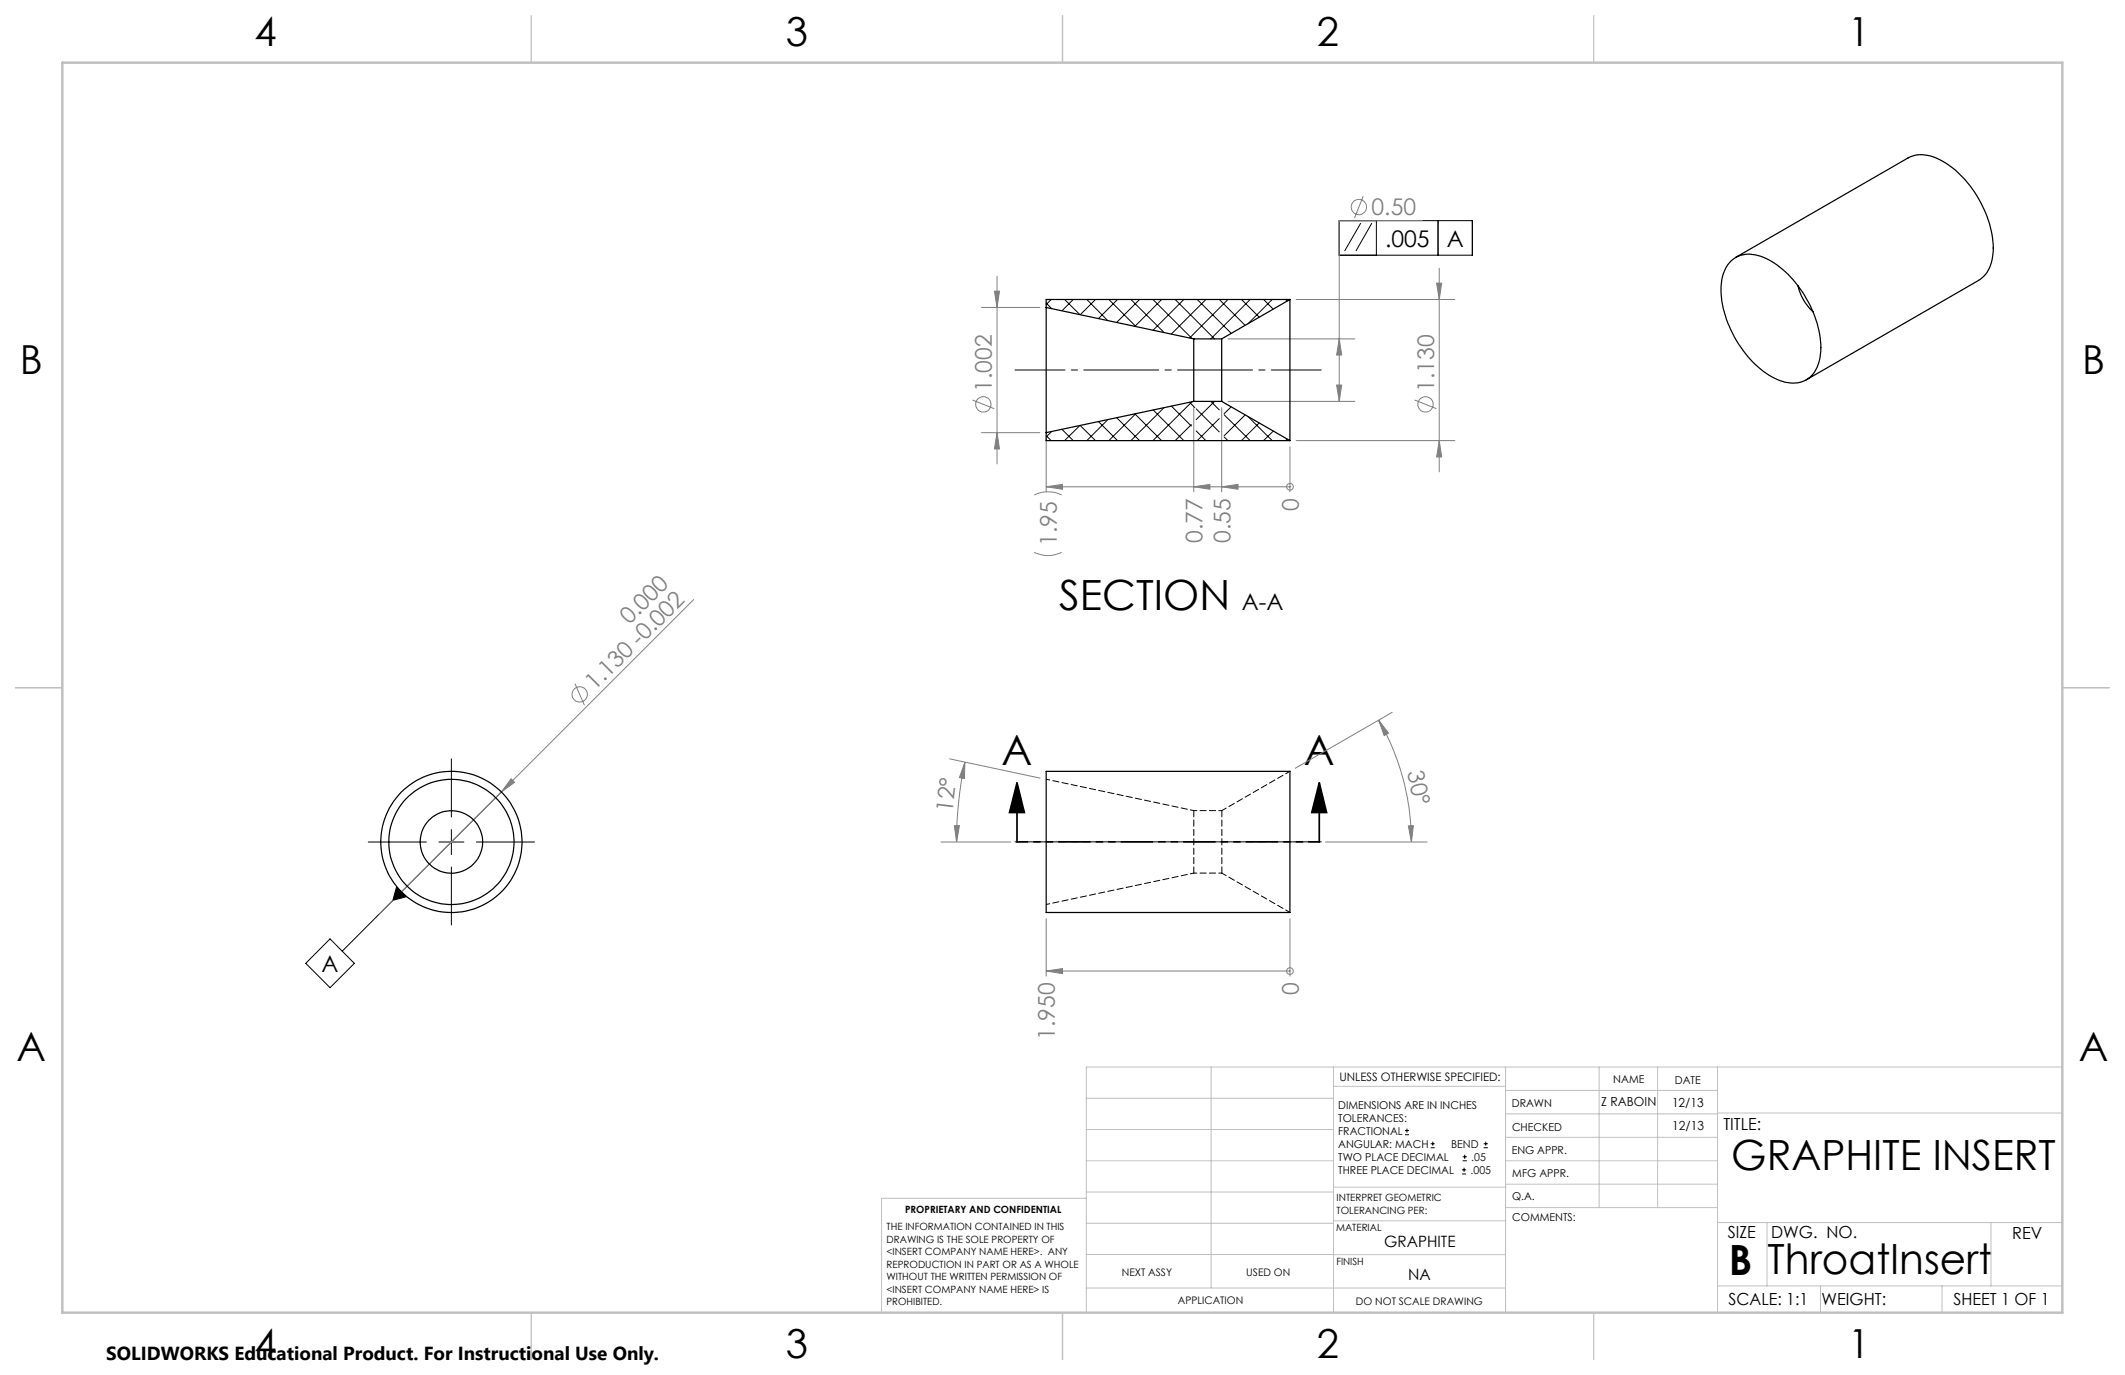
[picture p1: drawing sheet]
<svg xmlns="http://www.w3.org/2000/svg" width="432mm" height="279mm" viewBox="0 0 432 279" stroke-linecap="round" stroke-linejoin="round" font-family="sans-serif">
<g fill="none" stroke="#808080" stroke-width=".2">
<path d="M277 39.9l-1.8 4.4M202.1 59.2h1l-.5 3.3zM202.6 56.1v38.2M289 44.8h-16.9v36.8M291.9 57.5h1l-.4 3.4zM292.5 54.5v41.4M199.4 62.5h11.9M249.5 68.9h25.8M263.4 60.9h32.2M271.6 78.2h1l-.5 3.4zM272.1 68.9l.5 3.2h-1zM197.6 81.3l4.4 1.7"/>
<path d="M199.4 87.9h11.9M202.6 87.9l.5 3.3h-1zM212.6 89.2v10.7M212.6 98.9h49.5M212.6 98.9l3.3-.5v1zM242.6 82.8v17.1M242.6 98.9l3.3-.5v1zM248.2 82.8v17.1M248.2 98.9l3.4-.5v1zM249.5 81.6h25.8M262.1 98.9h.1M262.1 90.8v9.1"/>
<path d="M263.4 89.5h32.2M287.4 81.3l4.5 1.7M292.5 89.5l.4 3.4h-1zM210.1 112.2a6.1 6.1 0 0 0 5.6 0M210.1 100.6a6.4 6.4 0 0 1 5.6 0M116.8 138.9l1.9 4.4M140.9 121.8l-63.8 63.9M103.9 158.3l.7 .7-2.7 1.9zM193 154.2l18.3 3.9M196.1 154.9l-.1 3.3-1.1-.2zM196.1 154.9a78.9 78.9 0 0 0-1.7 16.2M280.1 146.3l2.1 2.7-.9 .5z"/>
<path d="M280.1 146.3a49.1 49.1 0 0 1 6.7 24.8M282.9 144.7l-19.7 11.4M191.2 171.1h14.2M193.9 167.8h1l-.5 3.3zM269.3 171.1h20.7M286.2 167.8h1l-.4 3.3zM212.6 186.7v11.6M212.6 197.3h49.5M212.6 197.3l3.3-.5v1zM262.1 197.3h.1M262.1 186.7v11.6"/>
<circle cx="276.1" cy="42.1" r="1.55"/>
<circle cx="199.8" cy="82.2" r="1.55"/>
<circle cx="262.1" cy="98.9" r=".68"/>
<circle cx="289.7" cy="82.2" r="1.55"/>
<circle cx="117.8" cy="141.1" r="1.55"/>
<circle cx="262.1" cy="197.3" r=".67"/>
</g>
<g fill="none" stroke="#000" stroke-width=".2">
<path d="M272.1 44.8h27.1v7.1h-27.1zM276.5 45.3l-3.3 5.7M278.8 45.3l-3.3 5.7M279.7 44.8v7.1M292.2 44.8v7.1M91.7 154.2v11.8M74.8 171.1h11.8M89.2 171.1h5.1M91.7 168.6v5M91.7 176.2v11.8M96.8 171.1h11.8M67.1 190.8l4.9 5-4.9 4.9-5-4.9z"/>
<path d="M80.6 180.2l2 2-2.8 .8zM81.6 181.2l-12.1 12.1M285.5 230.6h.8M285.5 229.7h.8M285.9 229.3v.9M290.7 233.2h.8M290.7 232.4h.8M291.1 232v.8M297.1 238.5h.8M297.1 237.7h.8M297.2 235.9h.9M297.2 235.1h.9"/>
<path d="M297.5 237.3v.8M297.6 234.6v.9M301.5 233.2h.8M301.5 232.4h.8M301.9 232v.8"/>
</g>
<path d="M206.7 159.1l1.4 6h-3zM206.7 159.1v12M268.1 159.1l1.5 6h-3zM268.1 159.1v12" fill="none" stroke="#000" stroke-width=".35"/>
<path d="M268.5 75.2h-62.2M268.5 171.1h-62.2" fill="none" stroke="#000" stroke-width=".2" stroke-dasharray="15.2 1.3 1.3 1.3" stroke-dashoffset="5.1"/>
<path d="M268.1 171.1h-61.4" fill="none" stroke="#000" stroke-width=".35" stroke-dasharray="6.3 1.3 1.3 1.3 1.3 1.3" stroke-dashoffset="4.2"/>
<g fill="none" stroke="#c0c0c0" stroke-width=".2">
<path d="M246.1 216.8v44.9M271 216.8v49.9M305.9 216.8v49.9M324.9 216.8v28.6M336.8 216.8v28.6M349 216.8v49.9M419.1 216.8h-198.4v49.9M220.7 235.9h50.3M220.7 229.5h50.3M220.7 223.2h50.3M271 220.7h34.9M305.9 231.1h43.1"/>
<path d="M305.9 226.3h43.1M305.9 221.6h43.1M305.9 235.9h43.1M349 226.2h70.1M220.7 248.6h50.3M220.7 242.2h50.3M220.7 254.9h50.3M220.7 243.5h-41.6v23.2M271 255h34.9M271 248.1h35M271 241.2h35M305.9 240.6h43.1"/>
<path d="M306 245.4h43M349 248.4h70.1M359.1 248.4v12.9M404.6 248.4v12.9M220.7 261.7h85.2M349 261.3h70.1M369.9 261.3v5.4M394.6 261.3v5.4"/>
</g>
<path d="M108 3.2v9.5M215.9 3.2v9.5M323.8 3.2v9.5M3.1 139.7h9.6M419.1 139.7h9.5M108 266.7v9.6M215.9 266.7v9.6M323.8 266.7v9.6" fill="none" stroke="#c0c0c0" stroke-width=".25"/>
<path d="M12.7 12.7h406.4v254h-406.4z" fill="none" stroke="#c0c0c0" stroke-width=".5"/>
<g fill="#000">
<path d="M80.6 180.2l2 2-2.8 .8z"/>
<path d="M268.1 159.1l1.5 6h-3zM206.7 159.1l1.4 6h-3z"/>
</g>
<g fill="#808080">
<path d="M212.6 197.3l3.3-.5v1z"/>
<path d="M103.9 158.3l.7 .7-2.7 1.9z"/>
<path d="M286.2 167.8h1l-.4 3.3zM280.1 146.3l2.1 2.7-.9 .5z"/>
<path d="M196.1 154.9l-.1 3.3-1.1-.2zM193.9 167.8h1l-.5 3.3z"/>
<path d="M248.2 98.9l3.4-.5v1zM242.6 98.9l3.3-.5v1zM212.6 98.9l3.3-.5v1z"/>
<path d="M272.1 68.9l.5 3.2h-1zM271.6 78.2h1l-.5 3.4z"/>
<path d="M291.9 57.5h1l-.4 3.4zM292.5 89.5l.4 3.4h-1zM202.1 59.2h1l-.5 3.3zM202.6 87.9l.5 3.3h-1z"/>
</g>
<g fill="none" stroke="#000" stroke-width=".25">
<path d="M351.7 53.1a5.8 5.8 0 0 1 6.6-.8 21 21 0 0 1 10.7 12.7 13.1 13.1 0 0 1 0 10.1 5.3 5.3 0 0 1-6.8 2.4 18.6 18.6 0 0 1-9.8-9 18.1 18.1 0 0 1-2.4-12.3l.8-2zM352.7 52.3l35-20.2a6.8 6.8 0 0 1 6.7 .5 22.2 22.2 0 0 1 10.4 15.1 10.4 10.4 0 0 1-1.3 8l-1.4 1.3-35.1 20.2M365.3 58.1h.1a10.1 10.1 0 0 0 3 5.3M212.6 62.5v25.4M212.6 62.5l30 6.4M242.6 68.9v12.7M242.6 68.9h5.6M248.2 68.9v12.7M262.1 60.9v28.6M262.1 60.9l-13.9 8M262.1 60.9h-49.5v1.6M212.6 87.9v1.6h49.5"/>
<path d="M242.6 81.6l-30 6.3M242.6 81.6h5.6M248.2 81.6l13.9 7.9M212.6 156.7h49.5v28.7h-49.5z"/>
<circle cx="91.7" cy="171.1" r="6.3"/>
<circle cx="91.7" cy="171.1" r="14.4"/>
<circle cx="91.7" cy="171.1" r="12.7"/>
</g>
<path d="M242.6 164.7v12.7M248.3 164.7v12.7" fill="none" stroke="#000" stroke-width=".2" stroke-dasharray="1.3 .6"/>
<path d="M262.1 156.7l-13.8 8M248.3 177.4l13.8 8" fill="none" stroke="#000" stroke-width=".2" stroke-dasharray="1.3 .6" stroke-dashoffset=".3"/>
<path d="M242.6 164.7l-30-6.4M242.6 177.4h5.7M248.3 164.7h-5.7M212.6 183.8l30-6.4" fill="none" stroke="#000" stroke-width=".2" stroke-dasharray="1.3 .6" stroke-dashoffset=".6"/>
<g fill="none" stroke="#000" stroke-width=".2">
<path d="M212.6 61.6l1.1 1.1M213.6 60.9l-1 1M216.3 60.9l3.1 3M218.1 60.9l-2.3 2.2M220.8 60.9l4.3 4.3M222.6 60.9l-3.1 3.1M225.3 60.9l5.5 5.5M227.1 60.9l-3.9 3.8M229.8 60.9l6.7 6.7M231.6 60.9l-4.7 4.6M234.3 60.9l7.9 7.9M236 60.9l-5.4 5.4"/>
<path d="M238.8 60.9l8 8M240.6 60.9l-6.3 6.2M243.3 60.9l6.9 6.8M245 60.9l-7 7M247.8 60.9l5.2 5.2M249.5 60.9l-7.8 7.8M252.3 60.9l3.6 3.6M254 60.9l-8 8M256.8 60.9l1.9 1.9M258.5 60.9l-4.9 4.9M261.2 60.9l.3 .3M212.6 88.5l1 1"/>
<path d="M213.7 87.7l-1.1 1.1M215.8 87.2l2.3 2.3M219.4 86.5l-3.1 3M219.5 86.5l3.1 3M223.2 85.7l3.9 3.8M225.1 85.3l-4.3 4.2M226.9 84.9l4.7 4.6M230.6 84.1l5.4 5.4M230.8 84l-5.5 5.5M234.3 83.3l6.3 6.2M236.5 82.8l-6.7 6.7M238 82.5l4.1 4.1"/>
<path d="M241.7 81.7l1.1 1.1M242.1 86.3l-3.3 3.2M242.2 81.6l-7.9 7.9M243.1 87.6l1.9 1.9M243.1 83.1l4.7 4.7M246 81.6l1.8 1.7M246.8 81.6l-3.7 3.7M247.8 85.1l-4.5 4.4M248.7 84.3l5.3 5.2M248.7 88.8l.8 .7M250.2 82.7l-1.5 1.4M253 84.3l-4.3 4.2"/>
<path d="M253.6 84.6l4.9 4.9M255.9 85.9l-3.6 3.6M258.7 87.6l-1.9 1.9M261.5 89.2l-.3 .3"/>
</g>
<g font-size="8.5">
<text x="215.2" y="124">SECTION</text>
<text x="203.5" y="155.4">A</text>
<text x="264.9" y="155.4">A</text>
<text x="351.8" y="237.7">GRAPHITE INSERT</text>
<text x="351.3" y="259">B</text>
<text x="359.2" y="258.9">ThroatInsert</text>
</g>
<g font-size="8.1">
<text x="51.7" y="9.3">4</text>
<text x="159.7" y="9.3">3</text>
<text x="267.6" y="9.3">2</text>
<text x="375.6" y="9.3">1</text>
<text x="4" y="76">B</text>
<text x="423.1" y="76">B</text>
<text x="3.3" y="215.7">A</text>
<text x="422.4" y="215.7">A</text>
<text x="51.7" y="276">4</text>
<text x="159.7" y="276">3</text>
<text x="267.6" y="276">2</text>
<text x="375.6" y="276">1</text>
</g>
<g font-size="4.7" fill="#808080">
<text x="278.7" y="43.8">0.50</text>
<text x="201.5" y="79.6" transform="rotate(-90 201.5 79.6)">1.002</text>
<text x="291.4" y="79.6" transform="rotate(-90 291.4 79.6)">1.130</text>
<text x="263.9" y="103.8" transform="rotate(-90 263.9 103.8)">0</text>
<text x="214.7" y="110.9" transform="rotate(-90 214.7 110.9)">1.95</text>
<text x="244.3" y="110.3" transform="rotate(-90 244.3 110.3)">0.77</text>
<text x="250" y="110.3" transform="rotate(-90 250 110.3)">0.55</text>
<text x="127.9" y="127.1" transform="rotate(-45 127.9 127.1)">0.000</text>
<text x="120.8" y="140.5" transform="rotate(-45 120.8 140.5)">1.130 -0.002</text>
<text x="285.9" y="156.9" transform="rotate(78 285.9 156.9)">30°</text>
<text x="193.5" y="165.2" transform="rotate(-83 193.5 165.2)">12°</text>
<text x="263.9" y="202.2" transform="rotate(-90 263.9 202.2)">0</text>
<text x="214.4" y="211.3" transform="rotate(-90 214.4 211.3)">1.950</text>
</g>
<g font-size="4.7">
<text x="281.4" y="50.1">.005</text>
<text x="294" y="50.1">A</text>
<text x="252.3" y="124">A-A</text>
<text x="65.4" y="197.5">A</text>
</g>
<text font-size="3.8" x="21.6" y="276.3">SOLIDWORKS Educational Product. For Instructional Use Only.</text>
<g font-size="3.4">
<text x="350.2" y="229.5">TITLE:</text>
<text x="351.1" y="251.6">SIZE</text>
<text x="359.9" y="251.6">DWG. NO.</text>
<text x="408.9" y="251.7">REV</text>
<text x="351.2" y="265.2">SCALE: 1:1</text>
<text x="370.1" y="265.3">WEIGHT:</text>
<text x="396.9" y="265.2">SHEET 1 OF 1</text>
</g>
<g font-size="3.2">
<text x="281.3" y="253.3">GRAPHITE</text>
<text x="286.2" y="260.1">NA</text>
</g>
<g font-size="2.5">
<text x="325.4" y="224.8">Z RABOIN</text>
<text x="339.8" y="224.9">12/13</text>
<text x="339.8" y="229.7">12/13</text>
</g>
<text font-size="2.4" x="272.2" y="219.7">UNLESS OTHERWISE SPECIFIED:</text>
<g font-size="2.2">
<text x="327.8" y="220.1">NAME</text>
<text x="340.3" y="220.2">DATE</text>
<text x="271.9" y="225.3">DIMENSIONS ARE IN INCHES</text>
<text x="271.9" y="227.9">TOLERANCES:</text>
<text x="307.2" y="224.9">DRAWN</text>
<text x="271.9" y="230.6">FRACTIONAL</text>
<text x="271.9" y="233.2">ANGULAR: MACH</text>
<text x="294.9" y="233.2">BEND</text>
<text x="307.3" y="229.8">CHECKED</text>
<text x="271.9" y="238.5">THREE PLACE DECIMAL</text>
<text x="271.9" y="235.9">TWO PLACE DECIMAL</text>
<text x="298.8" y="238.5">.005</text>
<text x="299" y="235.9">.05</text>
<text x="307.2" y="234.5">ENG APPR.</text>
<text x="307.3" y="239.2">MFG APPR.</text>
<text x="307.3" y="243.9">Q.A.</text>
<text x="307.3" y="248.1">COMMENTS:</text>
</g>
<g font-size="2.1">
<text x="227.9" y="259.2">NEXT ASSY</text>
<text x="253.3" y="259.2">USED ON</text>
<text x="239.3" y="265">APPLICATION</text>
<text x="275.5" y="265.1">DO NOT SCALE DRAWING</text>
</g>
<g font-size="2">
<text x="271.6" y="244.1">INTERPRET GEOMETRIC</text>
<text x="180.2" y="250">THE INFORMATION CONTAINED IN THIS</text>
<text x="183.9" y="246.4">PROPRIETARY AND CONFIDENTIAL</text>
<text x="271.5" y="250.2">MATERIAL</text>
<text x="271.6" y="246.6">TOLERANCING PER:</text>
<text x="180.2" y="252.5">DRAWING IS THE SOLE PROPERTY OF</text>
<text x="180.2" y="255.1">&lt;INSERT COMPANY NAME HERE&gt;. ANY</text>
<text x="180.2" y="257.6">REPRODUCTION IN PART OR AS A WHOLE</text>
<text x="271.5" y="257">FINISH</text>
<text x="180.2" y="260.1">WITHOUT THE WRITTEN PERMISSION OF</text>
<text x="180.2" y="262.6">&lt;INSERT COMPANY NAME HERE&gt; IS</text>
<text x="180.2" y="265.2">PROHIBITED.</text>
</g>
</svg>
